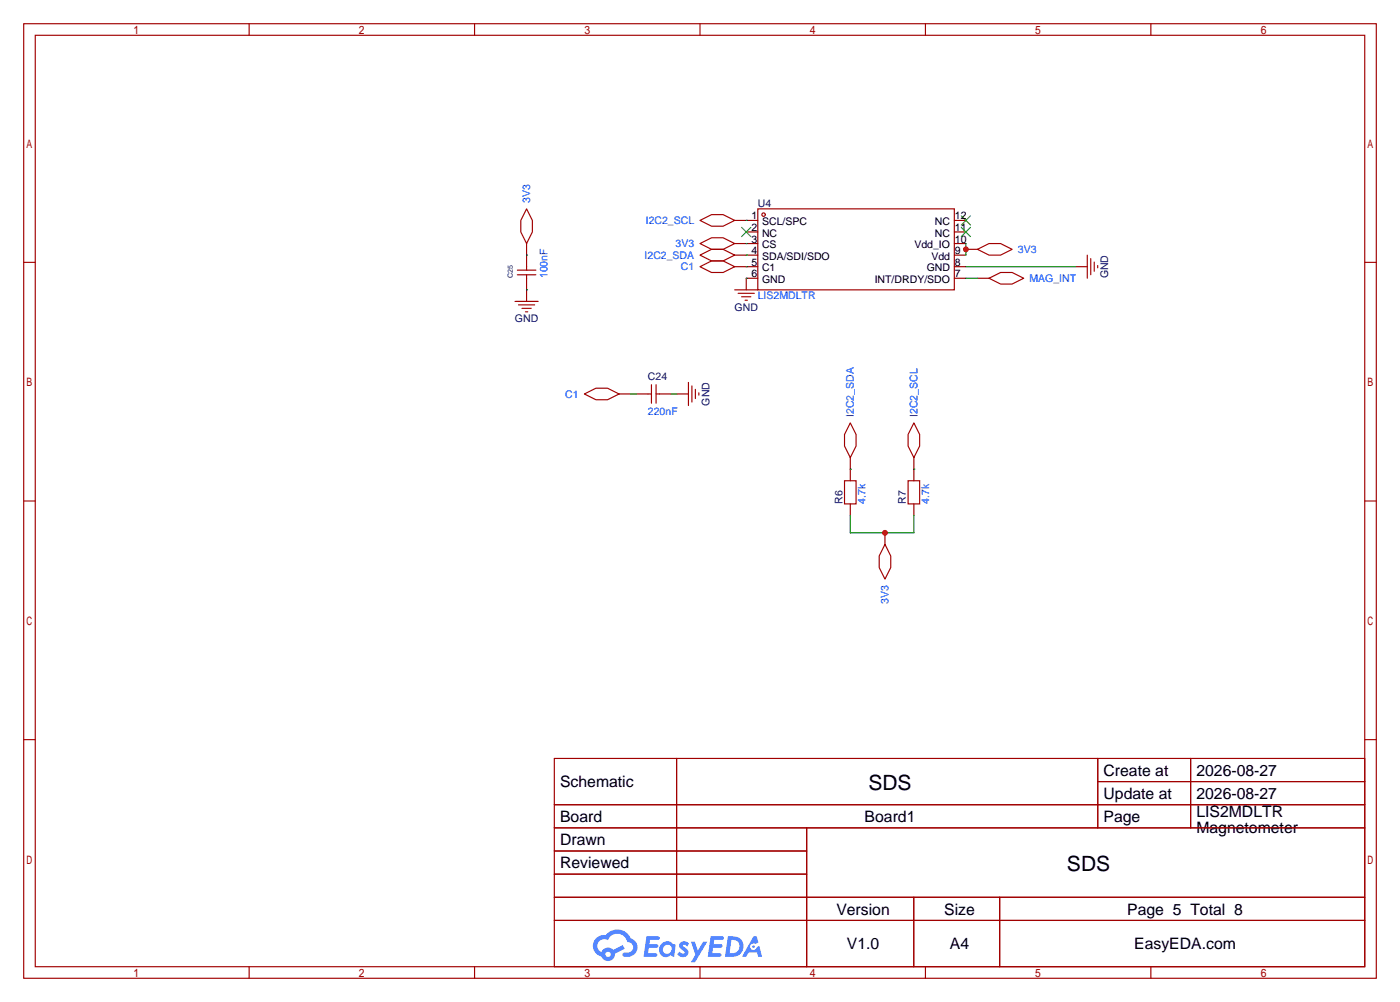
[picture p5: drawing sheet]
<svg xmlns="http://www.w3.org/2000/svg" width="308mm" height="220mm" viewBox="0 0 308 220" stroke-linecap="round" stroke-linejoin="round" font-family="sans-serif">
<g fill="none" stroke="#a10000" stroke-width=".25">
<path d="M5.2 5.2h297.2v209.6h-297.2zM7.7 7.7h292.1v204.5h-292.1zM54.7 5.2v2.5M104.3 5.2v2.5M153.8 5.2v2.5M203.3 5.2v2.5M252.9 5.2v2.5M5.2 57.6h2.5M299.8 57.6h2.6M5.2 110h2.5M299.8 110h2.6M5.2 162.4h2.5"/>
<path d="M121.8 166.5h178v45.7h-178zM121.8 176.7h178M148.7 166.5v35.6M241.2 166.5v15.2M241.2 171.6h58.6M261.6 166.5v15.2M299.8 162.4h2.6M121.8 181.7h178M121.8 186.8h55.4M121.8 197h178M121.8 191.9h55.4M177.2 181.7v30.5"/>
<path d="M200.8 197v15.2M219.6 197v15.2M54.7 212.2v2.6M104.3 212.2v2.6M121.8 202.1h178M153.8 212.2v2.6M203.3 212.2v2.6M252.9 212.2v2.6"/>
</g>
<g fill="#5487ff">
<path d="M149.5 206.9a1.3 1.3 0 0 1 1.9 .3l-.4 .6a.54 .54 0 0 0-1-.2l.2 .2a1.28 1.28 0 0 1 .8 2 1.53 1.53 0 0 1-2.2-.3l.5-.6 .8 .5a.31 .31 0 0 0 .3-.3 .31 .31 0 0 0-.2-.4 1.12 1.12 0 0 1-.7-1.8z"/>
<path d="M151.8 206.7h.8l.7 2 1.2-2h.9l-2.7 4.5h-.9l1-1.6z"/>
<path d="M142 205.5h2.3a.46 .46 0 0 1 .5 .1 .46 .46 0 0 1 .1 .5l-.3 .2h-1.8l-.1 1h1.6a.4 .4 0 0 1 .3 .4 .4 .4 0 0 1-.4 .4h-1.6l-.2 1.2 1.4-.1a.46 .46 0 0 1 .5 .1 .46 .46 0 0 1 .1 .5l-.4 .2h-2.6z"/>
<path d="M156.1 205.5h2.3a.47 .47 0 0 1 .5 .1 .47 .47 0 0 1 .1 .5l-.3 .2h-1.8l-.1 1h1.6a.4 .4 0 0 1 .4 .4 .4 .4 0 0 1-.5 .4h-1.6l-.2 1.1h1.4a.46 .46 0 0 1 .5 .1 .46 .46 0 0 1 .1 .5l-.4 .2h-2.6z"/>
<path d="M165.5 205.6h.8l.3 1.3-.6 .3a.75 .75 0 0 0-1.1 .3 .75 .75 0 0 0 .5 1.1 .75 .75 0 0 0 .9-.7l.5-.3 .6 2.4h-.8l-.3-.9h-1.8l-.5 .9h-1z"/>
<path d="M159.9 205.6l-.6 4.4h1.4a2.27 2.27 0 0 0 2.7-2.3 2.27 2.27 0 0 0-2.7-2.1zM160.7 206.3a1.5 1.5 0 0 1 1.8 1.6 1.5 1.5 0 0 1-1.9 1.3h-.3z"/>
<path d="M145.4 207.2a1.6 1.6 0 0 0-.4 2.3 1.6 1.6 0 0 0 2.3 .2l.8 .3 .3-2.4-.1-.3-.5-.1a1.58 1.58 0 0 0-2.4 0zM146 207.7a.98 .98 0 0 1 1.6 .4 .98 .98 0 0 1-1.1 1.3 .94 .94 0 0 1-.9-.7 .94 .94 0 0 1 .4-1z"/>
<path d="M131 206a2.37 2.37 0 0 0 1.1 4 1.54 1.54 0 0 0 1.8 1 1.54 1.54 0 0 0 1.2-1.6l2.2-1.1-.5-.8-2.1 1a1.57 1.57 0 0 0-2.6 .5 1.5 1.5 0 0 1-.7-2.1 1.5 1.5 0 0 1 2.2-.5 2.23 2.23 0 0 1 2.3-1.4 2.23 2.23 0 0 1 2 1.8 1.16 1.16 0 0 1 1.2 1.1 1.16 1.16 0 0 1-1.1 1.2h-.7a.47 .47 0 0 0-.5 .4 .47 .47 0 0 0 .4 .5 2.17 2.17 0 0 0 2.5-.9 2.17 2.17 0 0 0-.4-2.7l-.7-.4a3.2 3.2 0 0 0-5.5-.7l-1.1 .1zM133 209.5a.6 .6 0 0 1 1.2 0 .6 .6 0 0 1-1.2 0z"/>
<circle cx="165.6" cy="207.8" r=".28"/>
</g>
<g fill="none" stroke="#a10000" stroke-width=".25">
<path d="M113.7 59.3h4M115.7 45.8l1.3 2.6v2.5l-1.3 2.6-1.3-2.6v-2.5zM115.7 58.5v.8M153.8 56l2.5-1.3h2.6l2.5 1.3-2.5 1.3h-2.6zM153.8 48.4l2.5-1.3h2.6l2.5 1.3-2.5 1.3h-2.6zM153.8 58.5l2.5-1.2h2.6l2.5 1.2-2.5 1.3h-2.6zM166.5 45.8h43.2v17.8h-43.2zM214.8 54.7l2.5-1.2h2.5l2.6 1.2-2.6 1.3h-2.5zM238.9 56v5.1M239.6 56.8v3.5M240.4 57.5v2.1M241.2 58.3v.5"/>
<path d="M113.2 66.2h5M113.7 60.3h4M113.9 66.9h3.6M114.7 67.7h2M115.4 68.5h.6M115.7 60.3v.8M161.4 63.6h5.1M162.2 64.4h3.5M162.9 65.2h2.1M163.7 65.9h.5M217.3 61.1l2.5-1.3h2.6l2.5 1.3-2.5 1.3h-2.6zM128.4 86.5l2.5-1.3h2.6l2.5 1.3-2.5 1.3h-2.6z"/>
<path d="M142.4 86.5h.7M143.1 84.5v4M144.1 84.5v4M144.1 86.5h.8M151.3 83.9v5.1M152 84.7v3.6M152.8 85.5v2M153.5 86.2v.5"/>
<circle cx="167.8" cy="47.1" r=".38"/>
</g>
<g fill="none" stroke="#870000" stroke-width=".25">
<path d="M115.7 53.5v5M161.4 48.4h5.1M161.4 56h5.1M161.4 58.5h5.1M164 50.9h2.5M164 53.5h2.5M209.7 48.4h2.5M209.7 50.9h2.5M209.7 53.5h2.5M209.7 56h2.5M209.7 58.5h2.5M212.2 54.7h2.6"/>
<path d="M236.3 58.5h2.6M115.7 61.1v5.1M166.5 61.1h-2.5v2.5M209.7 61.1h2.5M214.8 61.1h2.5M136 86.5h2.6M139.8 86.5h2.6M144.9 86.5h2.5M148.7 86.5h2.6"/>
</g>
<path d="M162.9 49.9l2.1 2M165 49.9l-2.1 2M211.2 49.9l2 2M211.2 47.4l2 2M213.2 49.9l-2 2M213.2 47.4l-2 2" fill="none" stroke="#3c3" stroke-width=".25"/>
<path d="M115.7 56h.1M164 56h.1M164 48.4h.1M164 58.5h.1M212.2 58.5h24.1M212.2 53.5v2.5M115.7 63.6h.1M164 61.1h.1M212.2 61.1h2.6M138.6 86.5h1.2M147.4 86.5h1.3" fill="none" stroke="#008700" stroke-width=".25"/>
<circle cx="212.2" cy="54.7" r=".63" fill="#c00"/>
<path d="M186.8 92.8l1.3 2.6v2.5l-1.3 2.6-1.3-2.6v-2.5zM200.8 92.8l1.3 2.6v2.5l-1.3 2.6-1.3-2.6v-2.5zM185.5 105.5h2.6v5.1h-2.6zM199.5 105.5h2.6v5.1h-2.6z" fill="none" stroke="#a10000" stroke-width=".25"/>
<path d="M186.8 100.5v5M186.8 110.6v2.6M194.4 117v2.5M200.8 100.5v5M200.8 110.6v2.6" fill="none" stroke="#870000" stroke-width=".25"/>
<path d="M186.8 103h.1M186.8 113.2v3.8h14v-3.8M200.8 103h.1" fill="none" stroke="#008700" stroke-width=".25"/>
<circle cx="194.4" cy="117" r=".63" fill="#c00"/>
<path d="M153.8 53.5l2.5-1.3h2.6l2.5 1.3-2.5 1.2h-2.6zM194.4 119.5l1.3 2.5v2.6l-1.3 2.5-1.2-2.5v-2.6z" fill="none" stroke="#a10000" stroke-width=".25"/>
<path d="M161.4 53.5h2.6" fill="none" stroke="#870000" stroke-width=".25"/>
<path d="M164 53.5h.1" fill="none" stroke="#008700" stroke-width=".25"/>
<g font-size="4.6">
<text x="190.8" y="173.4">SDS</text>
<text x="234.4" y="191.2">SDS</text>
</g>
<g font-size="3.5">
<text x="123.1" y="172.8">Schematic</text>
<text x="242.5" y="170.3">Create at</text>
<text x="262.9" y="170.3">2026-08-27</text>
<text x="242.5" y="175.4">Update at</text>
<text x="262.9" y="175.4">2026-08-27</text>
<text x="262.9" y="179.3">LIS2MDLTR</text>
<text x="123.1" y="180.5">Board</text>
<text x="123.1" y="185.5">Drawn</text>
<text x="190" y="180.5">Board1</text>
<text x="242.5" y="180.5">Page</text>
<text x="262.9" y="182.8">Magnetometer</text>
<text x="123.1" y="190.6">Reviewed</text>
<text x="183.8" y="200.8">Version</text>
<text x="207.5" y="200.8">Size</text>
<text x="247.7" y="200.8">Page 5 Total 8</text>
<text x="186.1" y="208.4">V1.0</text>
<text x="208.7" y="208.4">A4</text>
<text x="249.2" y="208.4">EasyEDA.com</text>
</g>
<g font-size="2.3" fill="#00f">
<text x="116.5" y="44.6" transform="rotate(-90 116.5 44.6)">3V3</text>
<text x="141.9" y="49.2">I2C2_SCL</text>
<text x="141.6" y="56.8">I2C2_SDA</text>
<text x="148.4" y="54.3">3V3</text>
<text x="149.6" y="59.4">C1</text>
<text x="223.6" y="55.5">3V3</text>
<text x="120.3" y="61.1" transform="rotate(-90 120.3 61.1)">100nF</text>
<text x="166.5" y="65.7">LIS2MDLTR</text>
<text x="226.2" y="61.9">MAG_INT</text>
<text x="124.2" y="87.3">C1</text>
<text x="142.4" y="91.1">220nF</text>
<text x="187.6" y="91.6" transform="rotate(-90 187.6 91.6)">I2C2_SDA</text>
<text x="201.6" y="91.6" transform="rotate(-90 201.6 91.6)">I2C2_SCL</text>
<text x="190.2" y="110.6" transform="rotate(-90 190.2 110.6)">4.7k</text>
<text x="204.1" y="110.6" transform="rotate(-90 204.1 110.6)">4.7k</text>
<text x="195.2" y="132.5" transform="rotate(-90 195.2 132.5)">3V3</text>
</g>
<g font-size="2.3" fill="#000080">
<text x="166.5" y="45.4">U4</text>
<text x="243.5" y="61.1" transform="rotate(-90 243.5 61.1)">GND</text>
<text x="113.1" y="70.8">GND</text>
<text x="161.4" y="68.2">GND</text>
<text x="142.4" y="83.5">C24</text>
<text x="155.9" y="89.1" transform="rotate(-90 155.9 89.1)">GND</text>
<text x="185.1" y="110.6" transform="rotate(-90 185.1 110.6)">R6</text>
<text x="199.1" y="110.6" transform="rotate(-90 199.1 110.6)">R7</text>
</g>
<g font-size="2.3">
<text x="165.1" y="48.2">1</text>
<text x="165.1" y="50.7">2</text>
<text x="165.1" y="53.2">3</text>
<text x="167.4" y="49.4">SCL/SPC</text>
<text x="167.4" y="52">NC</text>
<text x="205.4" y="52">NC</text>
<text x="205.4" y="49.4">NC</text>
<text x="209.8" y="53.2">10</text>
<text x="209.8" y="50.7">11</text>
<text x="209.8" y="48.2">12</text>
<text x="165.1" y="55.8">4</text>
<text x="165.1" y="58.3">5</text>
<text x="167.4" y="54.5">CS</text>
<text x="167.4" y="57">SDA/SDI/SDO</text>
<text x="167.4" y="59.6">C1</text>
<text x="200.9" y="54.5">Vdd_IO</text>
<text x="203.6" y="59.6">GND</text>
<text x="204.6" y="57">Vdd</text>
<text x="209.8" y="58.3">8</text>
<text x="209.8" y="55.8">9</text>
<text x="165.1" y="60.9">6</text>
<text x="167.4" y="62.1">GND</text>
<text x="192.2" y="62.1">INT/DRDY/SDO</text>
<text x="209.8" y="60.9">7</text>
</g>
<text font-size="1.6" fill="#000080" x="112.7" y="61.1" transform="rotate(-90 112.7 61.1)">C25</text>
</svg>
